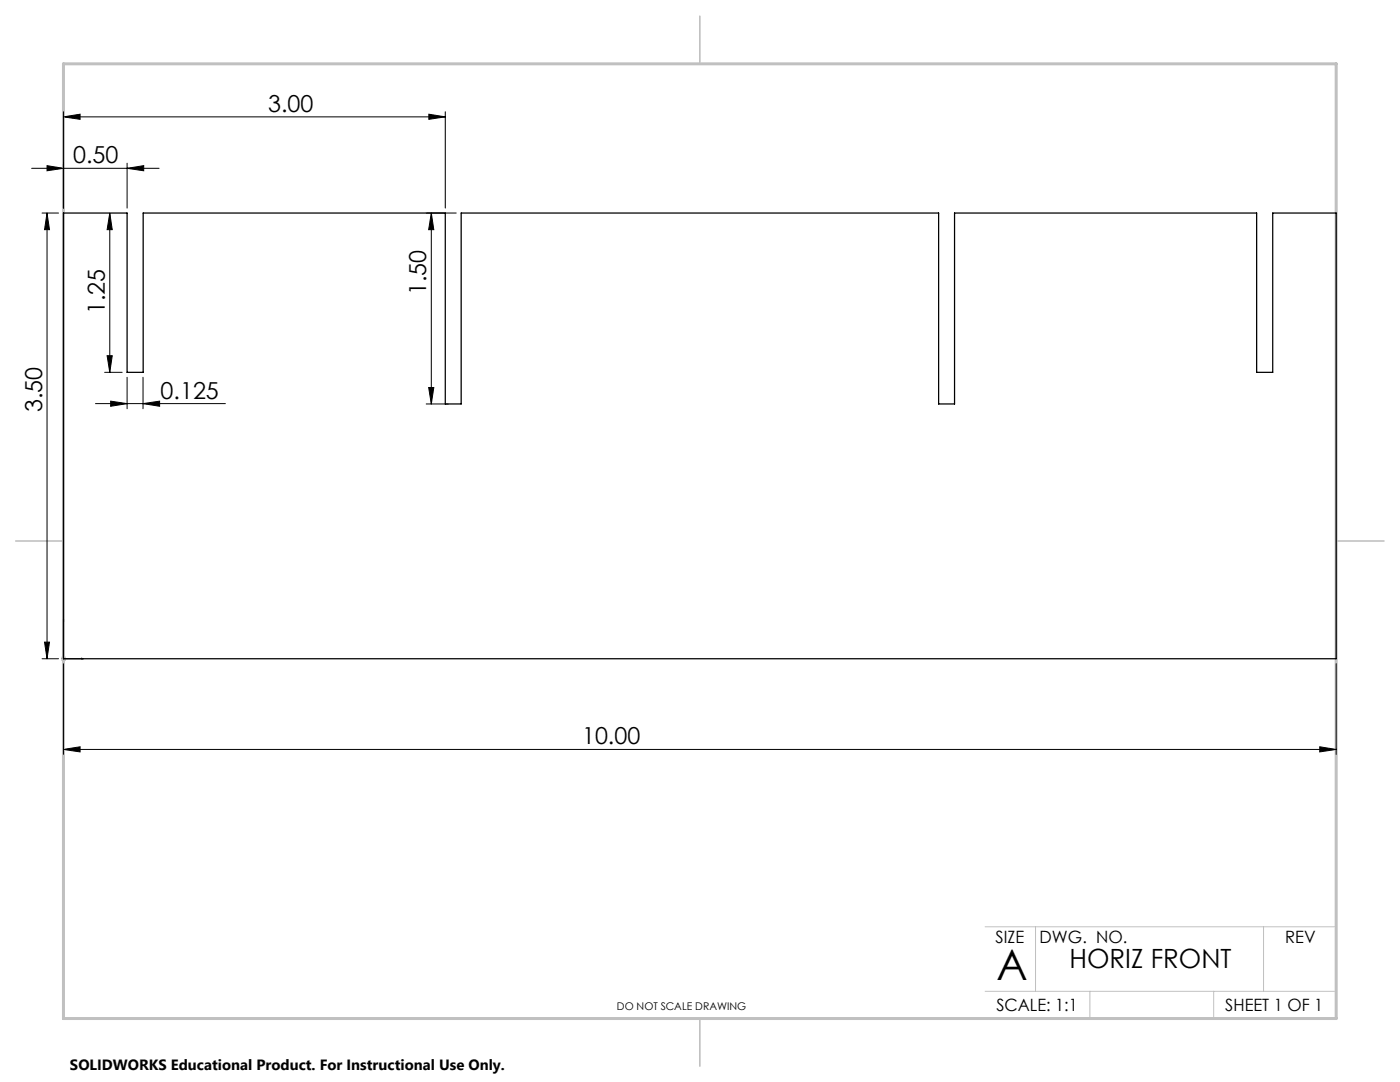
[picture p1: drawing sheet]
<svg xmlns="http://www.w3.org/2000/svg" width="279mm" height="216mm" viewBox="0 0 279 216" stroke-linecap="round" stroke-linejoin="round" font-family="sans-serif">
<path d="M12.7 123.5l.1 .4h-.2zM12.7 123.5v7.9h4M16.3 131.3l.4 .1-.4 .1z" fill="none" stroke="#00f" stroke-width=".2"/>
<g fill="none" stroke="#000" stroke-width=".2">
<path d="M6.3 33.6h25.4M9.4 33.1l3.3 .5-3.3 .5zM12.7 23.3l3.3-.5v1zM12.7 22.3v19.2M12.7 23.3h76.2M25.4 33.6l3.3-.5v1zM25.4 32.6v8.9M85.6 22.8l3.3 .5-3.3 .5zM88.9 22.3v19.2M8.4 42.5h3.3M9.4 42.5l.5 3.3h-1zM9.4 42.5v88.9"/>
<path d="M21.9 42.5l.5 3.3h-1zM21.9 42.5v31.8M85.1 42.5h6M86.1 42.5l.5 3.3h-1.1zM86.1 42.5v38.1M20.9 74.3h3.5M21.4 71h1l-.5 3.3zM25.4 75.3v6.3M28.5 75.3v6.3M85.5 77.3h1.1l-.5 3.3zM19.1 80.5h25.9M22.1 80l3.3 .5-3.3 .6z"/>
<path d="M28.5 80.5l3.4-.5v1.1zM85.1 80.6h4.4M8.4 131.4h3.3M8.9 128.1h1l-.5 3.3zM12.7 132.4v18.1M266.7 132.4v18.1M12.7 149.5l3.3-.5v1zM12.7 149.5h254M263.4 149l3.3 .5-3.3 .5z"/>
</g>
<path d="M12.2 131.4h1M12.3 131.1l.8 .7M12.7 130.9v1M13.1 131.1l-.8 .7" fill="none" stroke="#808080" stroke-width=".2"/>
<path d="M266.7 153.3v49.9h-240M196.6 184.9h70.1M196.6 197.8h70.1M206.7 184.9v12.9M217.5 197.8v5.4M242.2 197.8v5.4M252.2 184.9v12.9" fill="none" stroke="#c0c0c0" stroke-width=".2"/>
<path d="M139.7 3.2v9.5M3.1 107.9h9.6M266.7 107.9h9.5M139.7 203.2v9.6" fill="none" stroke="#c0c0c0" stroke-width=".3"/>
<path d="M12.7 12.7h254v190.5h-254z" fill="none" stroke="#c0c0c0" stroke-width=".6"/>
<path d="M16.3 131.3l.4 .1-.4 .1zM12.7 123.5l.1 .4h-.2z" fill="#00f"/>
<g fill="#000">
<path d="M21.4 71h1l-.5 3.3zM21.9 42.5l.5 3.3h-1z"/>
<path d="M22.1 80l3.3 .5-3.3 .6zM28.5 80.5l3.4-.5v1.1z"/>
<path d="M85.5 77.3h1.1l-.5 3.3zM86.1 42.5l.5 3.3h-1.1zM8.9 128.1h1l-.5 3.3zM9.4 42.5l.5 3.3h-1z"/>
<path d="M12.7 149.5l3.3-.5v1zM263.4 149l3.3 .5-3.3 .5zM9.4 33.1l3.3 .5-3.3 .5zM25.4 33.6l3.3-.5v1zM12.7 23.3l3.3-.5v1zM85.6 22.8l3.3 .5-3.3 .5z"/>
</g>
<path d="M12.7 42.5h12.7v31.8h3.2v-31.8h60.3v38.1h3.1v-38.1h95.3v38.1h3.2v-38.1h60.3v31.8h3.2v-31.8h12.7v88.9h-254z" fill="none" stroke="#000" stroke-width=".25"/>
<text font-size="8.5" x="198.9" y="195.5">A</text>
<text font-size="5.3" x="213.4" y="193.2">HORIZ FRONT</text>
<g font-size="4.7">
<text x="53.5" y="22.3">3.00</text>
<text x="14.6" y="32.5">0.50</text>
<text x="85.1" y="58.9" transform="rotate(-90 85.1 58.9)">1.50</text>
<text x="20.9" y="62.7" transform="rotate(-90 20.9 62.7)">1.25</text>
<text x="8.4" y="82.3" transform="rotate(-90 8.4 82.3)">3.50</text>
<text x="32.1" y="79.5">0.125</text>
<text x="116.2" y="148.5">10.00</text>
</g>
<g font-size="3.4">
<text x="198.7" y="188.1">SIZE</text>
<text x="207.5" y="188.1">DWG. NO.</text>
<text x="256.5" y="188.2">REV</text>
<text x="198.8" y="201.7">SCALE: 1:1</text>
<text x="244.5" y="201.7">SHEET 1 OF 1</text>
</g>
<text font-size="3" x="14" y="213.5">SOLIDWORKS Educational Product. For Instructional Use Only.</text>
<text font-size="2.1" x="123.1" y="201.6">DO NOT SCALE DRAWING</text>
</svg>
